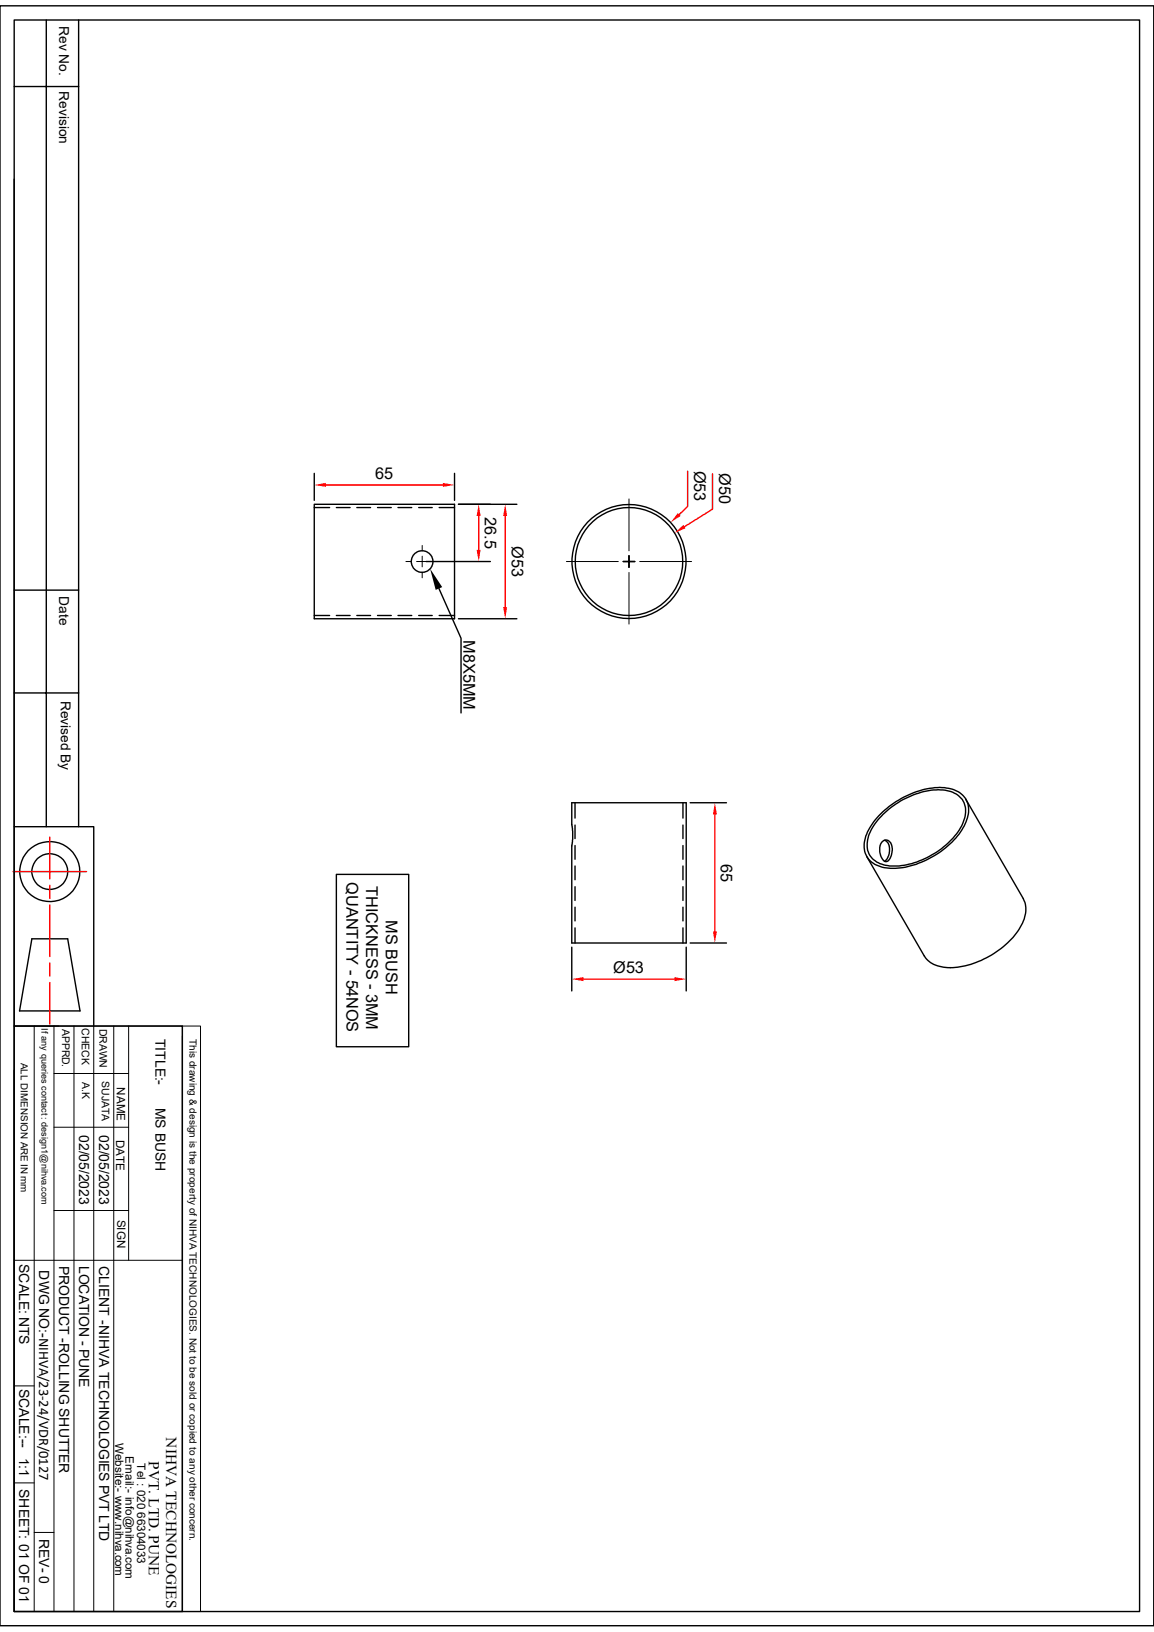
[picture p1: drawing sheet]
<svg xmlns="http://www.w3.org/2000/svg" width="210mm" height="297mm" viewBox="0 0 210 297" stroke-linecap="round" stroke-linejoin="round" font-family="sans-serif">
<g fill="none" stroke="#000" stroke-width=".25">
<path d="M0 1.1h210v294.8h-210zM2.6 3.6h204.8v289.7h-204.8zM2.6 15.7h11.7M8.4 3.6v146.9M14.3 3.6v146.9M2.6 32.6v117.9h14.5v36.2M57.2 91.8h25.5v20.8h-25.5zM57.2 92.4h2.8M57.2 86.1v5M61.2 92.4h2.5M64.9 92.4h2.5M68.7 92.4h2.5"/>
<path d="M72.4 92.4h2.5M76.2 92.4h2.5M79.9 92.4h2.8M82.7 86.1v5M2.6 107.4h11.7M57.2 112h2.8M61.2 112h2.5M64.9 112h2.5M68.7 112h2.5M72.4 112h2.5M76.2 112h2.5M79.9 112h2.8"/>
<path d="M2.6 126.1h11.7M2.6 150.5v36.2M104.1 146.1h20.8v25.5h-20.8v-17.8l.1-1.1v-1.4l-.1-1.1zM104.6 146.1v2.8M104.6 150.2v2.4M104.6 153.9v2.5M104.6 157.6v2.5M124.3 146.1v2.8M124.3 150.2v2.4M124.3 153.9v2.5M124.3 157.6v2.5M160.5 153.2a1.05 1.05 0 0 1 1.2-.2 1.05 1.05 0 0 1 .6 1 2.53 2.53 0 0 1-1 2.8 1.16 1.16 0 0 1-1-1l-.2-1.2a2 2 0 0 1 .4-1.4z"/>
<path d="M160.6 147.8a16.1 16.1 0 0 1 11.3-4.5 4.3 4.3 0 0 1 4.4 3.8 8.9 8.9 0 0 1-3.4 6.5 15.8 15.8 0 0 1-11.2 4.4 4.4 4.4 0 0 1-4.3-3.1 6.8 6.8 0 0 1 1.6-5.3zM160.7 148.2a14.7 14.7 0 0 1 11.3-4.4 3.9 3.9 0 0 1 3.6 4.7 11.3 11.3 0 0 1-5.1 6.6 13.3 13.3 0 0 1-9.3 2.4 3.8 3.8 0 0 1-3.1-5.4 10.6 10.6 0 0 1 2.6-3.9zM161 152.9l.4 .3a2.73 2.73 0 0 1-.4 3.6M175.8 145.5l10.4 18a5.1 5.1 0 0 1-.5 5.2 16 16 0 0 1-13.6 7.4 4.8 4.8 0 0 1-3.9-2.2l-10.5-18M5.8 170.9h6.5l2.3 13.1h-11zM104.6 161.4v2.5M104.6 165.1v2.5M104.6 168.9v2.7M124.3 168.9v2.7M124.3 161.4v2.5M124.3 165.1v2.5M2.6 186.7h30.6v106.6h-30.6z"/>
<path d="M2.6 194.8v98.5"/>
<circle cx="76.8" cy="102.2" r="1.96"/>
<circle cx="114.5" cy="102.2" r="10.4"/>
<circle cx="114.5" cy="102.2" r="9.8"/>
<circle cx="9.1" cy="158.6" r="5.5"/>
<circle cx="9.1" cy="158.6" r="3.3"/>
</g>
<g fill="none" stroke="#000" stroke-width=".18">
<path d="M76.8 99.3v.9M114.5 90.8v9.4M73.9 102.2h.9M75.8 102.2h1v1M76.8 101.2v1h1M76.8 104.2v1M78.8 102.2h1M103.1 102.2h9.4M113.5 102.2h1v1M114.5 104.2v9.4M114.5 101.2v1h.9M116.4 102.2h9.5"/>
<path d="M2.6 186.7h30.6M6.2 186.7v106.6M9.8 195.4h13.6M9.8 186.7v106.6M13.5 186.7v106.6M17.1 186.7v106.6M20.7 186.7v106.6M23.4 186.7v42.7M33.2 186.7h3.3v106.6h-3.3zM33.2 188.6v104.7M9.8 205.1h13.6M2.6 229.4h30.6"/>
<path d="M9.8 220.3h13.6M2.6 252.2h3.6M2.6 269.9h3.6M6.2 278.9h3.6"/>
</g>
<path d="M59.3 88.3h21.3M2.4 158.6h13.3M9.1 152.4v7.5M9.1 161.1v2.4M9.1 164.7v9.4M9.1 175.3v2.3M9.1 178.8v7.6" fill="none" stroke="#f00" stroke-width=".25"/>
<g fill="#f00">
<path d="M80.6 87.9l2.1 .4-2.1 .3z"/>
<path d="M57.2 88.3l2.1-.4v.7z"/>
</g>
<path d="M83.4 91.8h5.8M77.6 102.2h11.6" fill="none" stroke="#000" stroke-width=".25"/>
<path d="M87.1 93.9v6.2" fill="none" stroke="#f00" stroke-width=".25"/>
<g fill="#f00">
<path d="M87.1 91.8l.4 2.1h-.8z"/>
<path d="M86.7 100.1h.8l-.4 2.1z"/>
</g>
<path d="M83.4 91.8h10.7M83.4 112.6h10.7" fill="none" stroke="#000" stroke-width=".25"/>
<path d="M91.9 93.9v16.6" fill="none" stroke="#f00" stroke-width=".25"/>
<g fill="#f00">
<path d="M91.9 91.8l.4 2.1h-.7z"/>
<path d="M91.6 110.5h.7l-.4 2.1z"/>
</g>
<path d="M125.1 85.8v6.4l-1.5 1.4" fill="none" stroke="#f00" stroke-width=".25"/>
<path d="M123.4 93.4l.5 .5-1.9 1.2z" fill="#f00"/>
<path d="M113.4 102.2h2.1M114.5 101.1v2.2" fill="none" stroke="#000" stroke-width=".25"/>
<path d="M129.7 86.2v6.5l-5.1 3.1" fill="none" stroke="#f00" stroke-width=".25"/>
<path d="M122.8 97l1.6-1.5 .4 .6z" fill="#f00"/>
<path d="M79.9 107.1l4 9.1v13.6M113.4 102.2h2.1M114.5 101.1v2.2M125.6 146.1h6.6M125.6 171.6h6.6" fill="none" stroke="#000" stroke-width=".25"/>
<path d="M78.3 103.5l2.2 3.3-1.2 .6z" fill="#000"/>
<path d="M130.1 148.2v21.3" fill="none" stroke="#f00" stroke-width=".25"/>
<g fill="#f00">
<path d="M130.1 146.1l.4 2.1h-.7z"/>
<path d="M129.8 169.5h.7l-.4 2.1z"/>
</g>
<path d="M104.1 172.4v7.9M124.9 172.4v7.9" fill="none" stroke="#000" stroke-width=".25"/>
<path d="M106.2 178.2h16.6" fill="none" stroke="#f00" stroke-width=".25"/>
<g fill="#f00">
<path d="M122.8 177.8l2.1 .4-2.1 .4z"/>
<path d="M104.1 178.2l2.1-.4v.8z"/>
</g>
<path d="M61.2 159.1h13.2v31.4h-13.2z" fill="none" stroke="#000" stroke-width=".25"/>
<g font-size="3">
<text x="68.3" y="87.2">65</text>
<text x="126.3" y="85.6" transform="rotate(90 126.3 85.6)">Ø53</text>
<text x="130.9" y="86.1" transform="rotate(90 130.9 86.1)">Ø50</text>
<text x="88.2" y="94.1" transform="rotate(90 88.2 94.1)">26.5</text>
<text x="93.1" y="99.4" transform="rotate(90 93.1 99.4)">Ø53</text>
<text x="84.3" y="116.5" transform="rotate(90 84.3 116.5)">M8X5MM</text>
<text x="63" y="160.5" transform="rotate(90 63 160.5)">QUANTITY - 54NOS</text>
<text x="66.6" y="161.2" transform="rotate(90 66.6 161.2)">THICKNESS - 3MM</text>
<text x="131.2" y="157.2" transform="rotate(90 131.2 157.2)">65</text>
<text x="70.2" y="167.5" transform="rotate(90 70.2 167.5)">MS BUSH</text>
<text x="111.6" y="177">Ø53</text>
</g>
<g font-size="2.8">
<text x="30.3" y="261.6" transform="rotate(90 30.3 261.6)">NIHVA TECHNOLOGIES</text>
<text x="27.1" y="265.9" transform="rotate(90 27.1 265.9)">PVT. LTD. PUNE</text>
</g>
<g font-size="2.5">
<text x="10.8" y="4.7" transform="rotate(90 10.8 4.7)">Rev No.</text>
<text x="10.8" y="16.6" transform="rotate(90 10.8 16.6)">Revision</text>
<text x="10.8" y="108.5" transform="rotate(90 10.8 108.5)">Date</text>
<text x="11" y="127.5" transform="rotate(90 11 127.5)">Revised By</text>
<text x="28.3" y="189" transform="rotate(90 28.3 189)">TITLE:-</text>
<text x="28.3" y="201.6" transform="rotate(90 28.3 201.6)">MS BUSH</text>
<text x="14.4" y="206.5" transform="rotate(90 14.4 206.5)">02/05/2023</text>
<text x="18.1" y="206.5" transform="rotate(90 18.1 206.5)">02/05/2023</text>
<text x="3.5" y="230" transform="rotate(90 3.5 230)">SCALE: NTS</text>
<text x="7.1" y="231.2" transform="rotate(90 7.1 231.2)">DWG NO:-NIHVA/23-24/VDR/0127</text>
<text x="10.8" y="230.3" transform="rotate(90 10.8 230.3)">PRODUCT -ROLLING SHUTTER</text>
<text x="14.4" y="230.3" transform="rotate(90 14.4 230.3)">LOCATION - PUNE</text>
<text x="18" y="230.4" transform="rotate(90 18 230.4)">CLIENT -NIHVA TECHNOLOGIES PVT LTD</text>
<text x="3.5" y="252.7" transform="rotate(90 3.5 252.7)">SCALE:--</text>
<text x="3.5" y="265.3" transform="rotate(90 3.5 265.3)">1:1</text>
<text x="3.5" y="271" transform="rotate(90 3.5 271)">SHEET: 01 OF 01</text>
<text x="7.2" y="280" transform="rotate(90 7.2 280)">REV- 0</text>
</g>
<g font-size="2.1">
<text x="21.3" y="197.9" transform="rotate(90 21.3 197.9)">NAME</text>
<text x="21.1" y="207.4" transform="rotate(90 21.1 207.4)">DATE</text>
<text x="21.3" y="222" transform="rotate(90 21.3 222)">SIGN</text>
<text x="21" y="262.6" transform="rotate(90 21 262.6)">Website:- www.nihva.com</text>
<text x="22.9" y="265" transform="rotate(90 22.9 265)">Email:- info@nihva.com</text>
<text x="25" y="266.3" transform="rotate(90 25 266.3)">Tel : 020 66304033</text>
</g>
<g font-size="1.9">
<text x="11.3" y="187.2" transform="rotate(90 11.3 187.2)">APPRD.</text>
<text x="14.9" y="187.1" transform="rotate(90 14.9 187.1)">CHECK</text>
<text x="18.1" y="187.2" transform="rotate(90 18.1 187.2)">DRAWN</text>
<text x="14.9" y="196.9" transform="rotate(90 14.9 196.9)">A.K</text>
<text x="18.5" y="196.8" transform="rotate(90 18.5 196.8)">SUJATA</text>
</g>
<g font-size="1.8">
<text x="34.5" y="189.1" transform="rotate(90 34.5 189.1)">This drawing &amp; design is the property of NIHVA TECHNOLOGIES. Not to be sold or copied to any other concern.</text>
<text x="3.8" y="193.4" transform="rotate(90 3.8 193.4)">ALL DIMENSION ARE IN mm</text>
</g>
<text font-size="1.7" x="7.5" y="187.2" transform="rotate(90 7.5 187.2)">If any queries contact : design1@nihva.com</text>
</svg>
